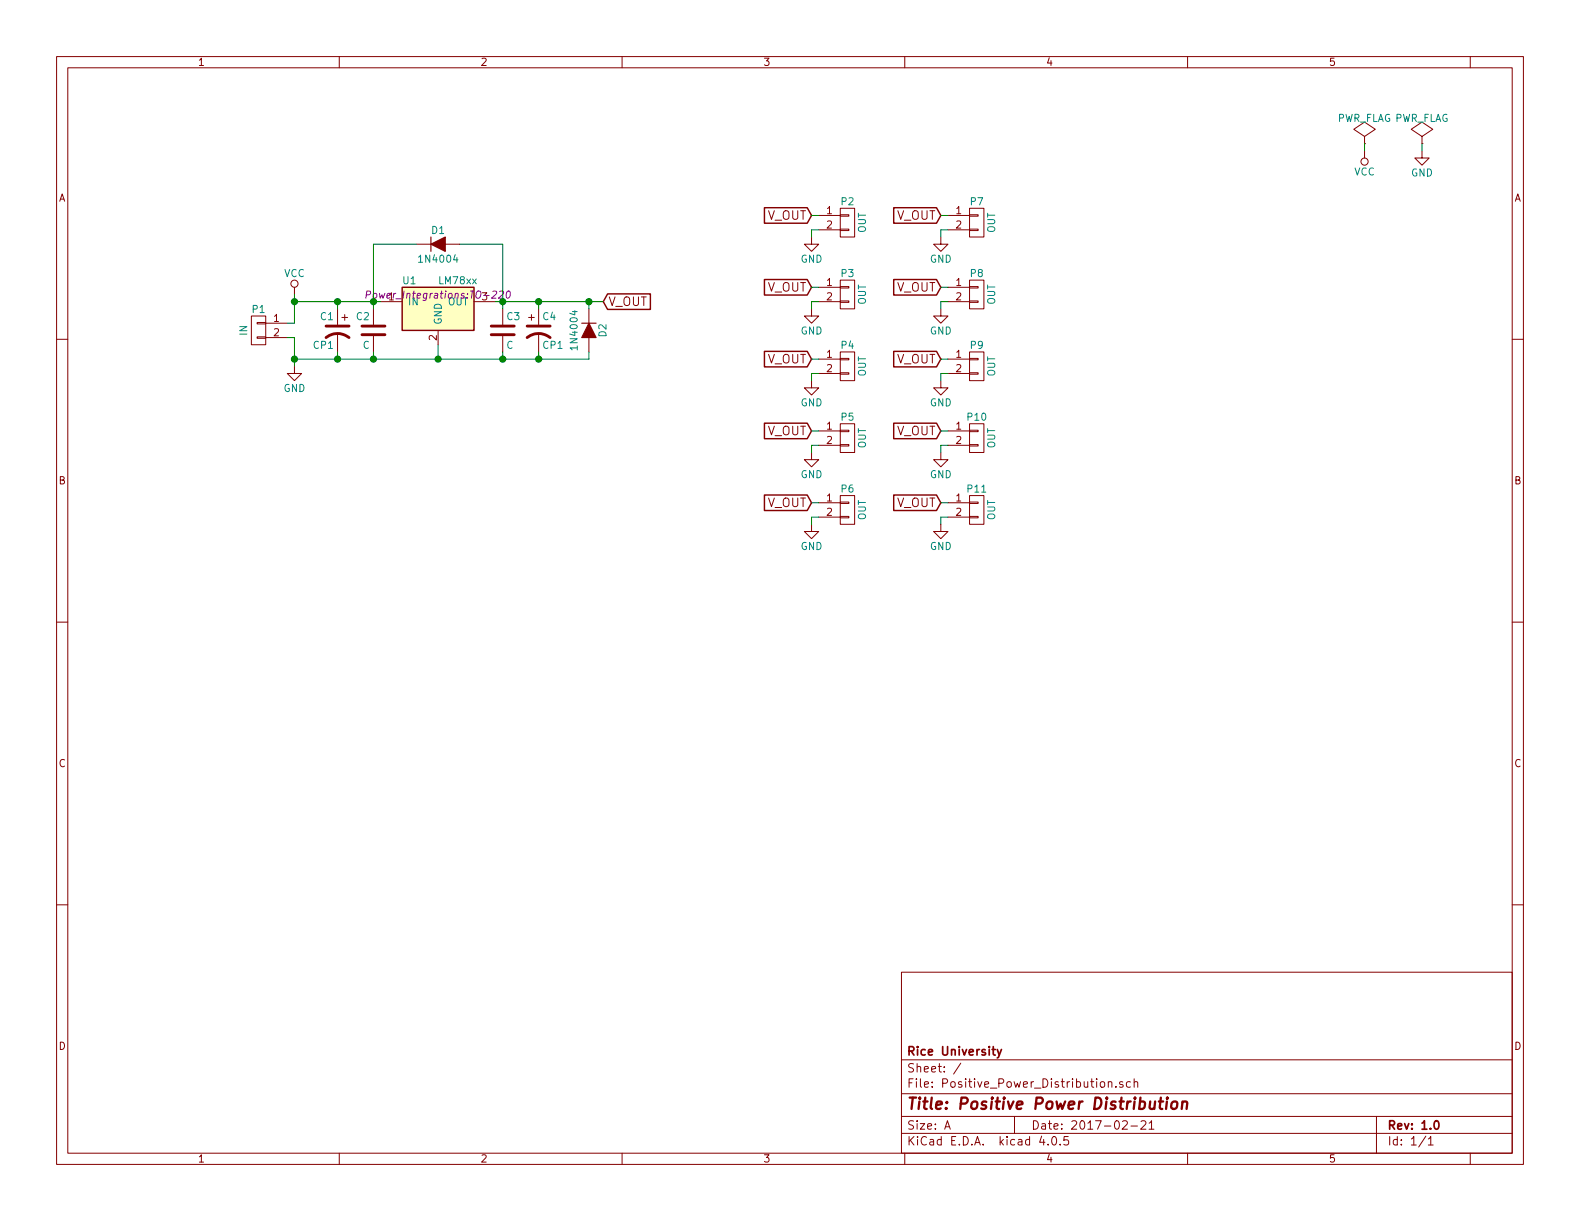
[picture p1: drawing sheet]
EESchema Schematic File Version 2
LIBS:power
LIBS:device
LIBS:transistors
LIBS:conn
LIBS:linear
LIBS:regul
LIBS:74xx
LIBS:cmos4000
LIBS:adc-dac
LIBS:memory
LIBS:xilinx
LIBS:microcontrollers
LIBS:dsp
LIBS:microchip
LIBS:analog_switches
LIBS:motorola
LIBS:texas
LIBS:intel
LIBS:audio
LIBS:interface
LIBS:digital-audio
LIBS:philips
LIBS:display
LIBS:cypress
LIBS:siliconi
LIBS:opto
LIBS:atmel
LIBS:contrib
LIBS:valves
LIBS:Positive_Power_Distribution-cache
EELAYER 25 0
EELAYER END
$Descr A 11000 8500
encoding utf-8
Sheet 1 1
Title "Positive Power Distribution"
Date "2017-02-21"
Rev "1.0"
Comp "Rice University"
Comment1 ""
Comment2 ""
Comment3 ""
Comment4 ""
$EndDescr
$Comp
L CONN_01X02 P1
U 1 1
P 1800 2300
F 0 "P1" H 1800 2450 50  0000 C CNN
F 1 "IN" V 1900 2300 50  0000 C CNN
F 2 "Sockets_MOLEX_KK-System:Socket_MOLEX-KK-RM2-54mm_Lock_2pin_straight" H 1800 2300 50  0001 C CNN
F 3 "" H 1800 2300 50  0000 C CNN
	1    1800 2300
	-1   0    0    -1  
$EndComp
$Comp
L LM7805CT U1
U 1 1
P 3050 2150
F 0 "U1" H 2850 2350 50  0000 C CNN
F 1 "LM78xx" H 3050 2350 50  0000 L CNN
F 2 "Power_Integrations:TO-220" H 3050 2250 50  0000 C CIN
F 3 "" H 3050 2150 50  0000 C CNN
	1    3050 2150
	1    0    0    -1  
$EndComp
$Comp
L C C2
U 1 1
P 2600 2300
F 0 "C2" H 2625 2400 50  0000 L CNN
F 1 "C" H 2625 2200 50  0000 L CNN
F 2 "Capacitors_ThroughHole:C_Disc_D5.0mm_W2.5mm_P5.00mm" H 2638 2150 50  0001 C CNN
F 3 "" H 2600 2300 50  0000 C CNN
	1    2600 2300
	-1   0    0    -1  
$EndComp
$Comp
L C C3
U 1 1
P 3500 2300
F 0 "C3" H 3525 2400 50  0000 L CNN
F 1 "C" H 3525 2200 50  0000 L CNN
F 2 "Capacitors_ThroughHole:C_Disc_D5.0mm_W2.5mm_P5.00mm" H 3538 2150 50  0001 C CNN
F 3 "" H 3500 2300 50  0000 C CNN
	1    3500 2300
	1    0    0    -1  
$EndComp
$Comp
L GND #PWR01
U 1 1
P 2050 2550
F 0 "#PWR01" H 2050 2300 50  0001 C CNN
F 1 "GND" H 2050 2400 50  0000 C CNN
F 2 "" H 2050 2550 50  0000 C CNN
F 3 "" H 2050 2550 50  0000 C CNN
	1    2050 2550
	1    0    0    -1  
$EndComp
$Comp
L CP1 C1
U 1 1
P 2350 2300
F 0 "C1" H 2375 2400 50  0000 L CNN
F 1 "CP1" H 2375 2200 50  0000 L CNN
F 2 "Capacitors_ThroughHole:CP_Radial_D10.0mm_P5.00mm" H 2350 2300 50  0001 C CNN
F 3 "" H 2350 2300 50  0000 C CNN
	1    2350 2300
	-1   0    0    -1  
$EndComp
$Comp
L CP1 C4
U 1 1
P 3750 2300
F 0 "C4" H 3775 2400 50  0000 L CNN
F 1 "CP1" H 3775 2200 50  0000 L CNN
F 2 "Capacitors_ThroughHole:CP_Radial_D5.0mm_P2.00mm" H 3750 2300 50  0001 C CNN
F 3 "" H 3750 2300 50  0000 C CNN
	1    3750 2300
	1    0    0    -1  
$EndComp
$Comp
L D_ALT D1
U 1 1
P 3050 1700
F 0 "D1" H 3050 1800 50  0000 C CNN
F 1 "1N4004" H 3050 1600 50  0000 C CNN
F 2 "Diodes_ThroughHole:D_DO-41_SOD81_P10.16mm_Horizontal" H 3050 1700 50  0001 C CNN
F 3 "" H 3050 1700 50  0000 C CNN
	1    3050 1700
	1    0    0    -1  
$EndComp
$Comp
L D_ALT D2
U 1 1
P 4100 2300
F 0 "D2" H 4100 2400 50  0000 C CNN
F 1 "1N4004" H 4100 2200 50  0000 C CNN
F 2 "Diodes_ThroughHole:D_DO-41_SOD81_P10.16mm_Horizontal" H 4100 2300 50  0001 C CNN
F 3 "" H 4100 2300 50  0000 C CNN
	1    4100 2300
	0    1    1    0   
$EndComp
$Comp
L CONN_01X02 P2
U 1 1
P 5900 1550
F 0 "P2" H 5900 1700 50  0000 C CNN
F 1 "OUT" V 6000 1550 50  0000 C CNN
F 2 "Sockets_MOLEX_KK-System:Socket_MOLEX-KK-RM2-54mm_Lock_2pin_straight" H 5900 1550 50  0001 C CNN
F 3 "" H 5900 1550 50  0000 C CNN
	1    5900 1550
	1    0    0    -1  
$EndComp
$Comp
L GND #PWR02
U 1 1
P 5650 1650
F 0 "#PWR02" H 5650 1400 50  0001 C CNN
F 1 "GND" H 5650 1500 50  0000 C CNN
F 2 "" H 5650 1650 50  0000 C CNN
F 3 "" H 5650 1650 50  0000 C CNN
	1    5650 1650
	1    0    0    -1  
$EndComp
Text GLabel 4200 2100 2    60   Input ~ 0
V_OUT
Text GLabel 5650 1500 0    60   Input ~ 0
V_OUT
$Comp
L CONN_01X02 P3
U 1 1
P 5900 2050
F 0 "P3" H 5900 2200 50  0000 C CNN
F 1 "OUT" V 6000 2050 50  0000 C CNN
F 2 "Sockets_MOLEX_KK-System:Socket_MOLEX-KK-RM2-54mm_Lock_2pin_straight" H 5900 2050 50  0001 C CNN
F 3 "" H 5900 2050 50  0000 C CNN
	1    5900 2050
	1    0    0    -1  
$EndComp
$Comp
L GND #PWR03
U 1 1
P 5650 2150
F 0 "#PWR03" H 5650 1900 50  0001 C CNN
F 1 "GND" H 5650 2000 50  0000 C CNN
F 2 "" H 5650 2150 50  0000 C CNN
F 3 "" H 5650 2150 50  0000 C CNN
	1    5650 2150
	1    0    0    -1  
$EndComp
Text GLabel 5650 2000 0    60   Input ~ 0
V_OUT
$Comp
L CONN_01X02 P4
U 1 1
P 5900 2550
F 0 "P4" H 5900 2700 50  0000 C CNN
F 1 "OUT" V 6000 2550 50  0000 C CNN
F 2 "Sockets_MOLEX_KK-System:Socket_MOLEX-KK-RM2-54mm_Lock_2pin_straight" H 5900 2550 50  0001 C CNN
F 3 "" H 5900 2550 50  0000 C CNN
	1    5900 2550
	1    0    0    -1  
$EndComp
$Comp
L GND #PWR04
U 1 1
P 5650 2650
F 0 "#PWR04" H 5650 2400 50  0001 C CNN
F 1 "GND" H 5650 2500 50  0000 C CNN
F 2 "" H 5650 2650 50  0000 C CNN
F 3 "" H 5650 2650 50  0000 C CNN
	1    5650 2650
	1    0    0    -1  
$EndComp
Text GLabel 5650 2500 0    60   Input ~ 0
V_OUT
$Comp
L CONN_01X02 P5
U 1 1
P 5900 3050
F 0 "P5" H 5900 3200 50  0000 C CNN
F 1 "OUT" V 6000 3050 50  0000 C CNN
F 2 "Sockets_MOLEX_KK-System:Socket_MOLEX-KK-RM2-54mm_Lock_2pin_straight" H 5900 3050 50  0001 C CNN
F 3 "" H 5900 3050 50  0000 C CNN
	1    5900 3050
	1    0    0    -1  
$EndComp
$Comp
L GND #PWR05
U 1 1
P 5650 3150
F 0 "#PWR05" H 5650 2900 50  0001 C CNN
F 1 "GND" H 5650 3000 50  0000 C CNN
F 2 "" H 5650 3150 50  0000 C CNN
F 3 "" H 5650 3150 50  0000 C CNN
	1    5650 3150
	1    0    0    -1  
$EndComp
Text GLabel 5650 3000 0    60   Input ~ 0
V_OUT
$Comp
L CONN_01X02 P6
U 1 1
P 5900 3550
F 0 "P6" H 5900 3700 50  0000 C CNN
F 1 "OUT" V 6000 3550 50  0000 C CNN
F 2 "Sockets_MOLEX_KK-System:Socket_MOLEX-KK-RM2-54mm_Lock_2pin_straight" H 5900 3550 50  0001 C CNN
F 3 "" H 5900 3550 50  0000 C CNN
	1    5900 3550
	1    0    0    -1  
$EndComp
$Comp
L GND #PWR06
U 1 1
P 5650 3650
F 0 "#PWR06" H 5650 3400 50  0001 C CNN
F 1 "GND" H 5650 3500 50  0000 C CNN
F 2 "" H 5650 3650 50  0000 C CNN
F 3 "" H 5650 3650 50  0000 C CNN
	1    5650 3650
	1    0    0    -1  
$EndComp
Text GLabel 5650 3500 0    60   Input ~ 0
V_OUT
$Comp
L CONN_01X02 P7
U 1 1
P 6800 1550
F 0 "P7" H 6800 1700 50  0000 C CNN
F 1 "OUT" V 6900 1550 50  0000 C CNN
F 2 "Sockets_MOLEX_KK-System:Socket_MOLEX-KK-RM2-54mm_Lock_2pin_straight" H 6800 1550 50  0001 C CNN
F 3 "" H 6800 1550 50  0000 C CNN
	1    6800 1550
	1    0    0    -1  
$EndComp
$Comp
L GND #PWR07
U 1 1
P 6550 1650
F 0 "#PWR07" H 6550 1400 50  0001 C CNN
F 1 "GND" H 6550 1500 50  0000 C CNN
F 2 "" H 6550 1650 50  0000 C CNN
F 3 "" H 6550 1650 50  0000 C CNN
	1    6550 1650
	1    0    0    -1  
$EndComp
Text GLabel 6550 1500 0    60   Input ~ 0
V_OUT
$Comp
L CONN_01X02 P8
U 1 1
P 6800 2050
F 0 "P8" H 6800 2200 50  0000 C CNN
F 1 "OUT" V 6900 2050 50  0000 C CNN
F 2 "Sockets_MOLEX_KK-System:Socket_MOLEX-KK-RM2-54mm_Lock_2pin_straight" H 6800 2050 50  0001 C CNN
F 3 "" H 6800 2050 50  0000 C CNN
	1    6800 2050
	1    0    0    -1  
$EndComp
$Comp
L GND #PWR08
U 1 1
P 6550 2150
F 0 "#PWR08" H 6550 1900 50  0001 C CNN
F 1 "GND" H 6550 2000 50  0000 C CNN
F 2 "" H 6550 2150 50  0000 C CNN
F 3 "" H 6550 2150 50  0000 C CNN
	1    6550 2150
	1    0    0    -1  
$EndComp
Text GLabel 6550 2000 0    60   Input ~ 0
V_OUT
$Comp
L CONN_01X02 P9
U 1 1
P 6800 2550
F 0 "P9" H 6800 2700 50  0000 C CNN
F 1 "OUT" V 6900 2550 50  0000 C CNN
F 2 "Sockets_MOLEX_KK-System:Socket_MOLEX-KK-RM2-54mm_Lock_2pin_straight" H 6800 2550 50  0001 C CNN
F 3 "" H 6800 2550 50  0000 C CNN
	1    6800 2550
	1    0    0    -1  
$EndComp
$Comp
L GND #PWR09
U 1 1
P 6550 2650
F 0 "#PWR09" H 6550 2400 50  0001 C CNN
F 1 "GND" H 6550 2500 50  0000 C CNN
F 2 "" H 6550 2650 50  0000 C CNN
F 3 "" H 6550 2650 50  0000 C CNN
	1    6550 2650
	1    0    0    -1  
$EndComp
Text GLabel 6550 2500 0    60   Input ~ 0
V_OUT
$Comp
L CONN_01X02 P10
U 1 1
P 6800 3050
F 0 "P10" H 6800 3200 50  0000 C CNN
F 1 "OUT" V 6900 3050 50  0000 C CNN
F 2 "Sockets_MOLEX_KK-System:Socket_MOLEX-KK-RM2-54mm_Lock_2pin_straight" H 6800 3050 50  0001 C CNN
F 3 "" H 6800 3050 50  0000 C CNN
	1    6800 3050
	1    0    0    -1  
$EndComp
$Comp
L GND #PWR010
U 1 1
P 6550 3150
F 0 "#PWR010" H 6550 2900 50  0001 C CNN
F 1 "GND" H 6550 3000 50  0000 C CNN
F 2 "" H 6550 3150 50  0000 C CNN
F 3 "" H 6550 3150 50  0000 C CNN
	1    6550 3150
	1    0    0    -1  
$EndComp
Text GLabel 6550 3000 0    60   Input ~ 0
V_OUT
$Comp
L CONN_01X02 P11
U 1 1
P 6800 3550
F 0 "P11" H 6800 3700 50  0000 C CNN
F 1 "OUT" V 6900 3550 50  0000 C CNN
F 2 "Sockets_MOLEX_KK-System:Socket_MOLEX-KK-RM2-54mm_Lock_2pin_straight" H 6800 3550 50  0001 C CNN
F 3 "" H 6800 3550 50  0000 C CNN
	1    6800 3550
	1    0    0    -1  
$EndComp
$Comp
L GND #PWR011
U 1 1
P 6550 3650
F 0 "#PWR011" H 6550 3400 50  0001 C CNN
F 1 "GND" H 6550 3500 50  0000 C CNN
F 2 "" H 6550 3650 50  0000 C CNN
F 3 "" H 6550 3650 50  0000 C CNN
	1    6550 3650
	1    0    0    -1  
$EndComp
Text GLabel 6550 3500 0    60   Input ~ 0
V_OUT
$Comp
L VCC #PWR012
U 1 1
P 2050 2050
F 0 "#PWR012" H 2050 1900 50  0001 C CNN
F 1 "VCC" H 2050 2200 50  0000 C CNN
F 2 "" H 2050 2050 50  0000 C CNN
F 3 "" H 2050 2050 50  0000 C CNN
	1    2050 2050
	1    0    0    -1  
$EndComp
Wire Wire Line
	2600 1700 2600 2150
Wire Wire Line
	3500 1700 3500 2150
Wire Wire Line
	2350 2100 2350 2150
Connection ~ 2600 2100
Connection ~ 2350 2100
Wire Wire Line
	2350 2500 2350 2450
Wire Wire Line
	2600 2500 2600 2450
Connection ~ 2350 2500
Wire Wire Line
	3050 2500 3050 2400
Connection ~ 2600 2500
Wire Wire Line
	3500 2500 3500 2450
Connection ~ 3050 2500
Wire Wire Line
	3750 2100 3750 2150
Connection ~ 3500 2100
Wire Wire Line
	3750 2500 3750 2450
Connection ~ 3500 2500
Wire Wire Line
	2900 1700 2600 1700
Wire Wire Line
	3500 1700 3200 1700
Wire Wire Line
	4100 2100 4100 2150
Connection ~ 3750 2100
Wire Wire Line
	4100 2500 4100 2450
Connection ~ 3750 2500
Wire Wire Line
	5650 1650 5650 1600
Wire Wire Line
	5650 1600 5700 1600
Wire Wire Line
	3450 2100 4200 2100
Connection ~ 4100 2100
Wire Wire Line
	5650 1500 5700 1500
Wire Wire Line
	5650 2150 5650 2100
Wire Wire Line
	5650 2100 5700 2100
Wire Wire Line
	5650 2000 5700 2000
Wire Wire Line
	5650 2650 5650 2600
Wire Wire Line
	5650 2600 5700 2600
Wire Wire Line
	5650 2500 5700 2500
Wire Wire Line
	5650 3150 5650 3100
Wire Wire Line
	5650 3100 5700 3100
Wire Wire Line
	5650 3000 5700 3000
Wire Wire Line
	5650 3650 5650 3600
Wire Wire Line
	5650 3600 5700 3600
Wire Wire Line
	5650 3500 5700 3500
Wire Wire Line
	6550 1650 6550 1600
Wire Wire Line
	6550 1600 6600 1600
Wire Wire Line
	6550 1500 6600 1500
Wire Wire Line
	6550 2150 6550 2100
Wire Wire Line
	6550 2100 6600 2100
Wire Wire Line
	6550 2000 6600 2000
Wire Wire Line
	6550 2650 6550 2600
Wire Wire Line
	6550 2600 6600 2600
Wire Wire Line
	6550 2500 6600 2500
Wire Wire Line
	6550 3150 6550 3100
Wire Wire Line
	6550 3100 6600 3100
Wire Wire Line
	6550 3000 6600 3000
Wire Wire Line
	6550 3650 6550 3600
Wire Wire Line
	6550 3600 6600 3600
Wire Wire Line
	6550 3500 6600 3500
Wire Wire Line
	2050 2100 2650 2100
Wire Wire Line
	2050 2500 4100 2500
Wire Wire Line
	2050 2050 2050 2250
Wire Wire Line
	2050 2250 2000 2250
Wire Wire Line
	2050 2350 2050 2550
Wire Wire Line
	2050 2350 2000 2350
Connection ~ 2050 2500
Connection ~ 2050 2100
$Comp
L PWR_FLAG #FLG013
U 1 1
P 9500 1000
F 0 "#FLG013" H 9500 1095 50  0001 C CNN
F 1 "PWR_FLAG" H 9500 1180 50  0000 C CNN
F 2 "" H 9500 1000 50  0000 C CNN
F 3 "" H 9500 1000 50  0000 C CNN
	1    9500 1000
	-1   0    0    -1  
$EndComp
$Comp
L VCC #PWR014
U 1 1
P 9500 1050
F 0 "#PWR014" H 9500 900 50  0001 C CNN
F 1 "VCC" H 9500 1200 50  0000 C CNN
F 2 "" H 9500 1050 50  0000 C CNN
F 3 "" H 9500 1050 50  0000 C CNN
	1    9500 1050
	1    0    0    1   
$EndComp
Wire Wire Line
	9500 1050 9500 1000
$Comp
L GND #PWR015
U 1 1
P 9900 1050
F 0 "#PWR015" H 9900 800 50  0001 C CNN
F 1 "GND" H 9900 900 50  0000 C CNN
F 2 "" H 9900 1050 50  0000 C CNN
F 3 "" H 9900 1050 50  0000 C CNN
	1    9900 1050
	1    0    0    -1  
$EndComp
$Comp
L PWR_FLAG #FLG016
U 1 1
P 9900 1000
F 0 "#FLG016" H 9900 1095 50  0001 C CNN
F 1 "PWR_FLAG" H 9900 1180 50  0000 C CNN
F 2 "" H 9900 1000 50  0000 C CNN
F 3 "" H 9900 1000 50  0000 C CNN
	1    9900 1000
	-1   0    0    -1  
$EndComp
Wire Wire Line
	9900 1000 9900 1050
$EndSCHEMATC
